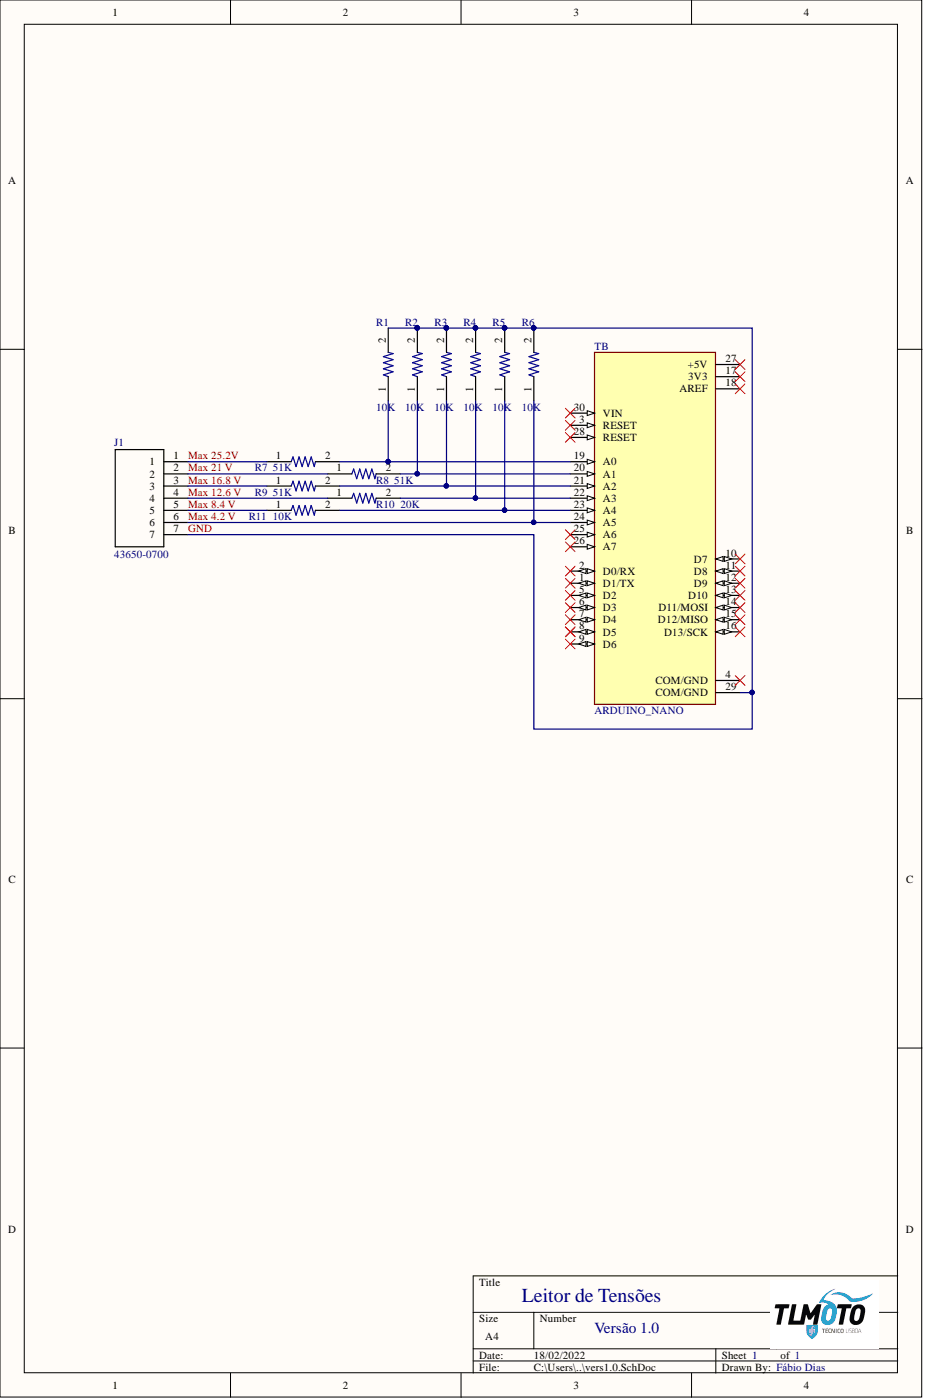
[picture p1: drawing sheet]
# Altium schematic sheet vers1.0.SchDoc
size A4 portrait

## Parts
J1  43650-0700  [43650-07YY_R]
R1  10K  [R 0201]
R2  10K  [R 0201]
R3  10K  [R 0201]
R4  10K  [R 0201]
R5  10K  [R 0201]
R6  10K  [R 0201]
R7  51K  [R 0201]
R8  51K  [R 0201]
R9  51K  [R 0201]
R10  20K  [R 0201]
R11  10K  [R 0201]
TB  ARDUINO_NANO  [SHIELD_ARDUINO_NANO]

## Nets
GND: J1.7 R1.2 R2.2 R3.2 R4.2 R5.2 R6.2 TB.29(COM/GND)
Max 4.2 V: J1.6 R6.1 TB.24(A5)
Max 8.4 V: J1.5 R11.1
Max 12.6 V: J1.4 R10.1
Max 16.8 V: J1.3 R9.1
Max 21 V: J1.2 R8.1
Max 25.2V: J1.1 R7.1
NetR1_1: R1.1 R7.2 TB.19(A0)
NetR2_1: R2.1 R8.2 TB.20(A1)
NetR3_1: R3.1 R9.2 TB.21(A2)
NetR4_1: R4.1 R10.2 TB.22(A3)
NetR5_1: R5.1 R11.2 TB.23(A4)

Not connected (* = marked no-connect by the designer): TB 1(D1/TX)* 2(D0/RX)* 3(RESET)* 4(COM/GND)* 5(D2)* 6(D3)* 7(D4)* 8(D5)* 9(D6)* 10(D7)* 11(D8)* 12(D9)* 13(D10)* 14(D11/MOSI)* 15(D12/MISO)* 16(D13/SCK)* 17(3V3)* 18(AREF)* 25(A6)* 26(A7)* 27(+5V)* 28(RESET)* 30(VIN)*

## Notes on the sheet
- Leitor de Tensões
- Versão 1.0
- 1
- Fábio Dias
